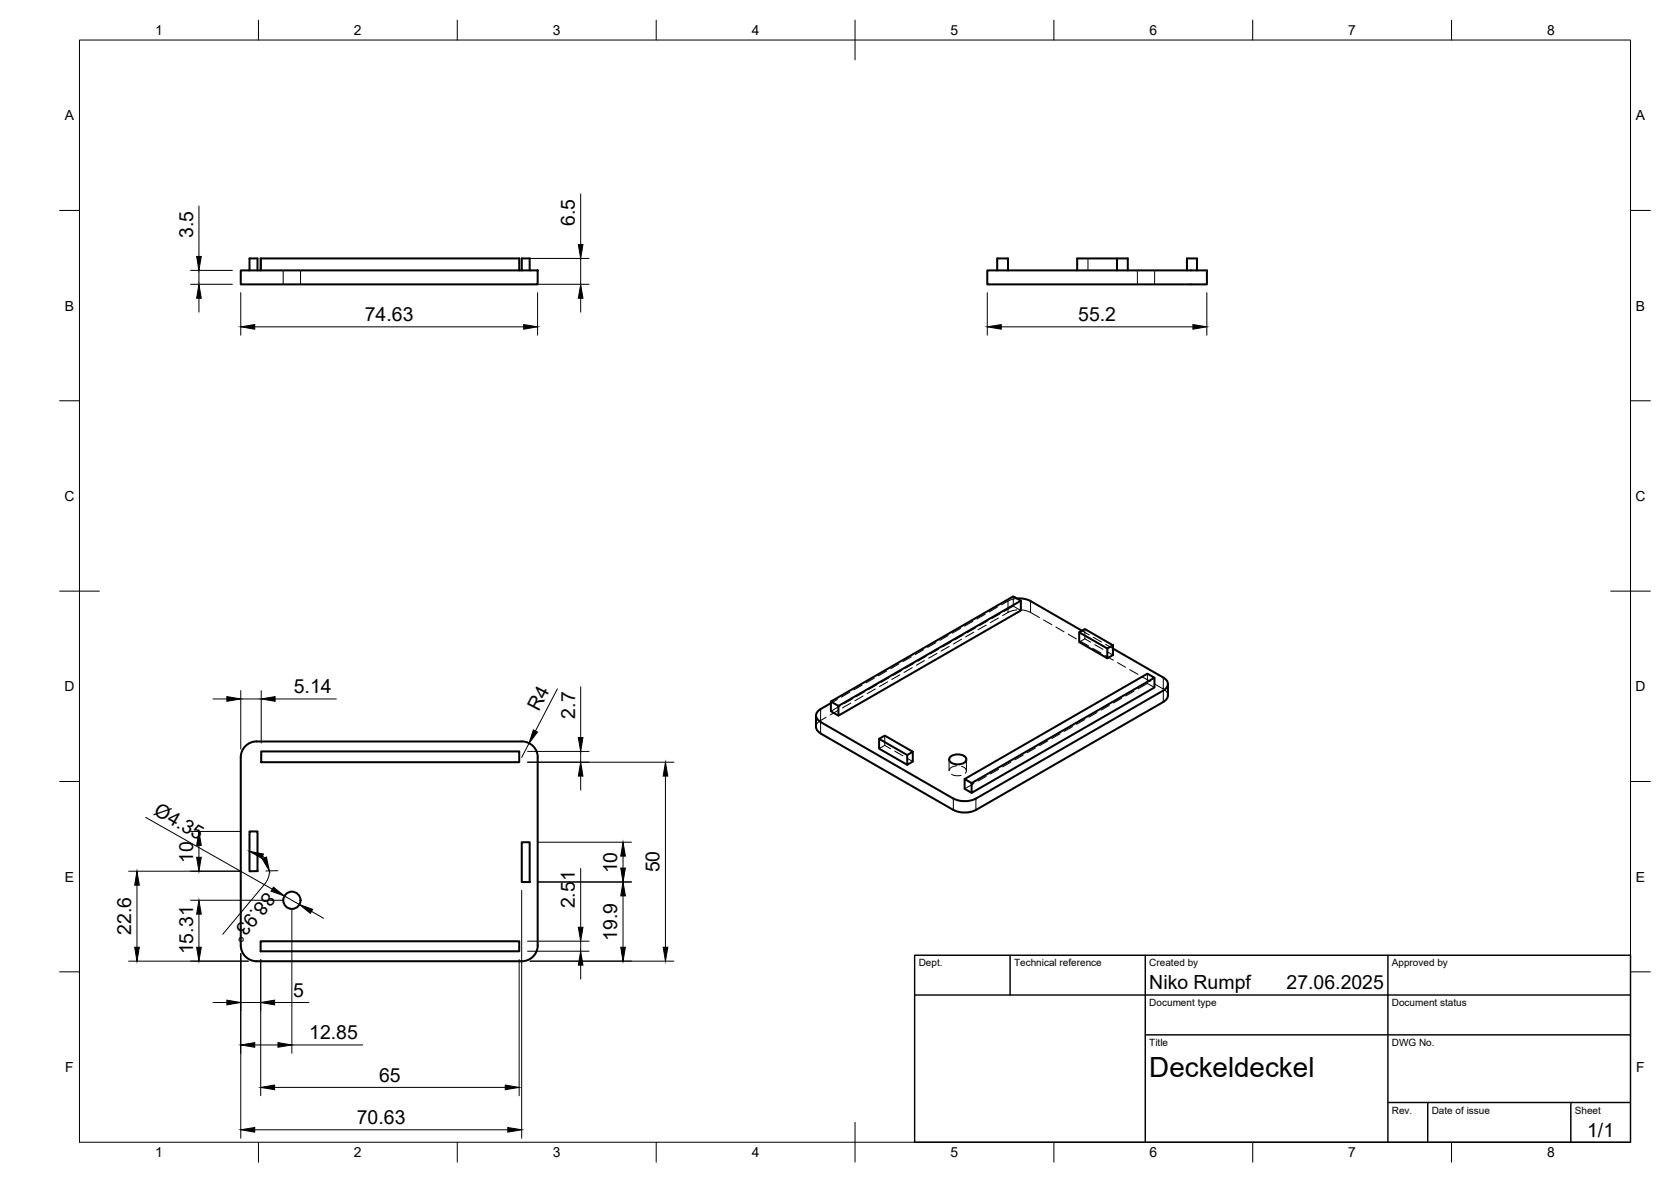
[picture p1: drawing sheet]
<svg xmlns="http://www.w3.org/2000/svg" width="420mm" height="297mm" viewBox="0 0 420 297" stroke-linecap="round" stroke-linejoin="round" font-family="sans-serif">
<!-- layer: Visible -->
<g fill="none" stroke="#000" stroke-width=".51">
<path d="M60.5 68h74.7v3.5h-74.7zM62.7 68v-3.1h2v3.1M65.5 68v-3.1h65.1v3.1M131.2 68v-3.1h2v3.1M248.2 68h55.3v3.5h-55.3zM250.7 68v-3.1h2.7v3.1M270.8 68v-3.1h12.8v3.1M280.9 64.9v3.1M298.4 68v-3.1h2.6v3.1M255.7 150.4l1.8 .1 1.6 .5 13 7.5M256.7 151v2.4l-45.9 26.4v-2.4M271.4 158.9l1.4-.8 7 4.1-1.4 .8z"/>
<path d="M271.4 158.9v2.5l7 4v-2.4M205.2 179.8v3.2l.4 .7 .8 .6M206.4 178.2a1.72 1.72 0 0 0-1.2 1.6 1.72 1.72 0 0 0 1.2 1.6M208.9 176.3l45.9-26.4 1.9 1.1-45.9 26.4zM208.9 176.3v2.4l1.9 1.1M208.9 176.7l-2.6 1.5M279.8 163l12.7 7.3a1.72 1.72 0 0 1 1.2 1.6 1.72 1.72 0 0 1-1.2 1.6M279.8 162.2v2.4l-1.4 .8M290.3 170.3v2.5l-46 26.4v-2.4M292.5 173.5l-47.1 27.2M293.7 171.9l-.1 3.2-.4 .7-.7 .6-47.1 27.1a6.3 6.3 0 0 1-5.7 0M61.7 187.5a3.9 3.9 0 0 1 2.8-1.2h66.7a4 4 0 0 1 4 4v47.2a4 4 0 0 1-4 4.1h-66.7a4 4 0 0 1-4-4.1v-47.2a4 4 0 0 1 1.2-2.8z"/>
<path d="M65.7 188.8h64.9v2.7h-64.9zM206.3 181.4l33.4 19.3M206.3 184.3l33.4 19.2M221 185.7l1.5-.8 7 4-1.4 .8zM221 185.7v2.4l7.1 4.1v-2.5M229.5 188.9v2.5l-1.4 .8M238.9 190.3a2.84 2.84 0 0 1 4.1 .3 1.77 1.77 0 0 1-2.2 1.5 1.77 1.77 0 0 1-2.1-1.5zM242.5 195.8l46-26.5 1.8 1-46 26.5zM242.5 195.8v2.4l1.8 1M62.7 208.9h2v10l-2 .1zM131.2 211.7h2v10h-2zM239.7 200.7a6.3 6.3 0 0 0 5.7 0"/>
<path d="M65.5 236.5h65.1v2.6h-65.1z"/>
<circle cx="73.4" cy="226.2" r="2.17"/>
</g>
<!-- layer: Hidden -->
<g fill="none" stroke="#000" stroke-width=".25">
<path d="M65.7 64.9v3.1M71.2 68v3.5M75.6 68v3.5M273.6 64.9v3.1M280.8 64.9v3.1M286 68v3.5M290.3 68v3.5M238.4 159.7l-2.1 1.2M241.5 157.9l-2.1 1.2M242.2 159.6l-2.1 1.2M244.6 156.2l-2.1 1.1M244.9 158.9l-2.1 1.1"/>
<path d="M245.3 157.8l-2.1 1.2M247.7 154.4l-2.1 1.2M248 157.1l-2.1 1.2M248.3 156l-2 1.2M250.8 152.6l-2.1 1.2M251.1 155.3l-2.1 1.2M251.5 154.2l-2.1 1.2M254.8 149.9v2.4l1.9 1.1M254.8 152.3l-2.3 1.4M255.7 150.4l-1.4 .3-2.5 1.3M255.7 153.3l-1.8 .4-1.8 1M256.9 153.3l1.8 .4 2.7 1.5"/>
<path d="M262.4 155.8l2.1 1.2M265.5 157.6l2 1.2M268.6 159.4l2 1.2M272.1 158.5l1.8 1.1M272.8 158.1v2.4M210.5 175.8l-1.6 .9M210.8 178.5l-2.1 1.2M211.2 177.4l-2.3 1.3M213.6 174l-2 1.2M213.9 176.7l-2.1 1.2M214.3 175.6l-2.1 1.2M216.7 172.2l-2 1.2"/>
<path d="M217 174.9l-2.1 1.2M217.4 173.8l-2.1 1.3M219.8 170.4l-2 1.2M220.1 173.1l-2.1 1.2M220.5 172.1l-2.1 1.2M222.9 168.6l-2 1.2M223.2 171.4l-2.1 1.1M223.6 170.3l-2.1 1.2M226 166.8l-2 1.2M226.3 169.6l-2.1 1.2M226.7 168.5l-2.1 1.2M229.1 165.1l-2 1.2"/>
<path d="M229.4 167.8l-2.1 1.2M229.8 166.7l-2.1 1.2M232.2 163.3l-2.1 1.2M232.5 166l-2.1 1.2M232.9 164.9l-2.1 1.2M235.3 161.5l-2 1.2M235.6 164.2l-2.1 1.2M236 163.2l-2.1 1.1M238.7 162.4l-2.1 1.2M239.1 161.4l-2.1 1.2M241.8 160.6l-2.1 1.2M271.7 161.1l2 1.2"/>
<path d="M272.8 160.5l1.4 .9M272.8 160.5l-1.4 .9M274.8 162.9l2 1.2M274.9 160.2l2.1 1.1M275.3 162l2 1.2M275.8 179.1l-2 1.1M277.9 164.7l2 1.2M278 161.9l1.8 1.1M278.4 163.8l1.4 .8M278.9 177.3l-2 1.2M281 166.5l2 1.2M282 175.5l-2 1.2"/>
<path d="M284.1 168.3l2 1.2M285.1 173.7l-2 1.2M287.1 170.1l2.1 1.1M288.5 169.3v2.5l1.8 1M288.5 171.8l-2.3 1.3M290.3 171.9l2.8 1.7 .4 .6 .2 .6M207.7 180.3l-2 1.2-.4 .6-.1 .6M222.5 187.3l1.4 .9M222.5 184.9v2.4M222.5 187.3l-1.5 .8M225 188.8l2 1.1M228 190.5l1.5 .9"/>
<path d="M238.6 190.8v2.9M239.3 194.6l1 .3h1.3M240.6 192.5a1.81 1.81 0 0 0-1.9 1.1M241.8 192.6a1.08 1.08 0 0 1 1 .5 1.08 1.08 0 0 1-.1 1.2M243 190.8v2.9M244.9 196.9l-2.4 1.3M248 195.1l-2.1 1.2M251.1 193.3l-2.1 1.2M254.2 191.5l-2.1 1.2M257.3 189.7l-2.1 1.2M260.4 188l-2.1 1.2M263.5 186.2l-2.1 1.2"/>
<path d="M266.6 184.4l-2.1 1.2M269.7 182.6l-2.1 1.2M272.8 180.8l-2.1 1.2"/>
</g>
<!-- layer: Visible Narrow -->
<path d="M292.5 173.5v2.9M206.3 181.4v2.9M239.7 200.7v2.8M245.4 200.7v2.8" fill="none" stroke="#000" stroke-width=".25"/>
<!-- layer: Hidden Narrow -->
<path d="M253.4 151.1v2.8M259.1 151.1v2.8M206.3 178.2v2.9M292.5 170.3v2.9" fill="none" stroke="#000" stroke-width=".25"/>
<!-- layer: BORDER -->
<g fill="none" stroke="#000" stroke-width=".25">
<path d="M20 10.1h390v276.9h-390zM65 5.1v5M115 5.1v5M165 5.1v5M215 5.1v10M265 5.1v5M315 5.1v5M365 5.1v5M15 52.9h5M410 52.9h5M15 100.7h5M410 100.7h5"/>
<path d="M15 148.6h10M405 148.6h10M15 196.4h5M410 196.4h5M15 244.2h5M410 244.2h5M65 287v5M115 287v5M165 287v5M215 282.1v9.9M265 287v5M315 287v5"/>
<path d="M365 287v5"/>
</g>
<!-- layer: TITLEBLOCK -->
<path d="M230 240.1h180v46.9h-180zM230 250h180M254 240.1v9.9M288 240.1v46.9M349 240.1v46.9M288 260.1h122M349 277.1h61M359 277.1v9.9M395 277.1v9.9" fill="none" stroke="#000" stroke-width=".36"/>
<!-- layer: FD_Dimensions -->
<g fill="none" stroke="#000" stroke-width=".25">
<path d="M50 51.8v12.6M146 48.7v12.8M47.9 71.4h10.5M47.9 68h10.5M50 68v3.4M50 75v3.5M60.5 73.5v10.7M133.3 71.4h14.8M133.3 64.9h14.8M135.2 73.5v10.7M146 64.9v6.5M146 75v3.5"/>
<path d="M248.2 73.5v10.7M303.4 73.5v10.7M64.1 82.1h67.6M251.8 82.1h48.2M53.6 175.6h3.4M60.5 173.6v14.6M60.5 175.6h5.2M65.7 173.6v13.1M69.2 175.6h15.4M140.1 173.1l-5.5 10.6M146 172.6v12.7M132.7 191.5h36.7"/>
<path d="M132.7 188.8h15.4M133 186.8l-1.8 3.5M146 188.8v2.7M146 195v3.6M167.3 195v43M32.3 218.9h28.3M36.6 205.4l31.9 18M47.9 208.9h12.7M50 212.4v3M66 215.1l.5 .5M67.8 218.8l-.2 1.2-.7 1.7-10.9 13.1M69.8 218.8l-3 .1"/>
<path d="M135.3 211.7h23.5M146 218.3v14.7M156.7 215.1v3.1M34.4 222.4v15.6M47.9 226.2h23.4M50 229.7v8.3M60.5 239.6v46.4M71.5 225.2l3.8 2.1M73.4 228.3v36.4M78.3 229l3.1 1.8M131.2 223.7v62.3M132.7 239h15.4"/>
<path d="M132.7 236.5h15.4M135.3 221.6h23.5M146 236.5v2.5M156.7 225.1v12.9M32.3 241.5h30.1M53.6 251.9h3.4M60.5 251.9h5.1M65.6 241.1v34.3M69 251.9h8.7M130.5 241.1v34.3M133.3 241.5h36.1M146 242.5v3.5"/>
<path d="M64.1 262.6h5.8M69 273.3h58M73.4 262.6h17.8M64.1 283.9h63.6"/>
</g>
<g fill="#000" stroke="#000" stroke-width=".25">
<path d="M50 71.4l.6 3.6h-1.2zM49.4 64.4h1.2l-.6 3.6zM146 71.4l.6 3.6h-1.2zM145.4 61.5h1.2l-.6 3.4zM60.5 82.1l3.6-.5v1.1zM131.7 81.6l3.5 .5-3.5 .6zM248.2 82.1l3.6-.5v1.1zM300 81.6l3.4 .5-3.4 .6zM57 175.1l3.5 .5-3.5 .6zM65.7 175.6l3.5-.5v1.1zM134.1 183.4l1 .6-2.1 2.8zM146 191.5l.6 3.5h-1.2z"/>
<path d="M145.4 185.3h1.2l-.6 3.5zM167.3 191.5l.6 3.5h-1.1zM49.4 215.4h1.2l-.6 3.5zM50 208.9l.6 3.5h-1.2zM62.7 213.9l3.5 .7-.4 1.1zM65.9 215.8l1.1-.4 .7 3.4zM156.1 218.2h1.1l-.5 3.4zM156.7 211.7l.5 3.4h-1.1zM33.9 238h1.1l-.6 3.5zM34.4 218.9l.6 3.5h-1.1zM49.4 238h1.2l-.6 3.5zM50 226.2l.6 3.5h-1.2z"/>
<path d="M68.7 222.9l2.8 2.3-3.3-1.2zM75.3 227.3l3.3 1.2-.6 1zM145.4 233h1.2l-.6 3.5zM156.1 238h1.1l-.5 3.5zM156.7 221.6l.5 3.5h-1.1zM166.8 238h1.1l-.6 3.5zM57 251.3l3.5 .6-3.5 .6zM65.6 251.9l3.4-.6v1.2zM146 239l.6 3.5h-1.2zM60.5 262.6l3.6-.6v1.2zM65.6 273.3l3.4-.6v1.1zM69.9 262l3.5 .6-3.5 .6z"/>
<path d="M127 272.7l3.5 .6-3.5 .5zM60.5 283.9l3.6-.6v1.2zM127.7 283.3l3.5 .6-3.5 .6z"/>
</g>
<text font-size="7" x="289" y="270.6">Deckeldeckel</text>
<g font-size="4.9">
<text x="48.6" y="59.8" transform="rotate(-90 48.6 59.8)">3.5</text>
<text x="144.5" y="56.7" transform="rotate(-90 144.5 56.7)">6.5</text>
<text x="91.7" y="80.7">74.63</text>
<text x="271.1" y="80.7">55.2</text>
<text x="73.9" y="174.2">5.14</text>
<text x="135.5" y="179" transform="rotate(-63 135.5 179)">R4</text>
<text x="144.6" y="180.6" transform="rotate(-90 144.6 180.6)">2.7</text>
<text x="38.4" y="204.6" transform="rotate(30 38.4 204.6)">Ø4.35</text>
<text x="48.6" y="216.8" transform="rotate(-90 48.6 216.8)">10</text>
<text x="155.2" y="219.5" transform="rotate(-90 155.2 219.5)">10</text>
<text x="165.9" y="219.3" transform="rotate(-90 165.9 219.3)">50</text>
<text x="66.9" y="224" transform="rotate(130 66.9 224)">88.93°</text>
<text x="144.5" y="228.3" transform="rotate(-90 144.5 228.3)">2.51</text>
<text x="33" y="235" transform="rotate(-90 33 235)">22.6</text>
<text x="48.6" y="239.8" transform="rotate(-90 48.6 239.8)">15.31</text>
<text x="155.2" y="236.5" transform="rotate(-90 155.2 236.5)">19.9</text>
<text x="73.7" y="250.5">5</text>
<text x="289" y="248.5">Niko Rumpf</text>
<text x="323.5" y="248.5">27.06.2025</text>
<text x="77.8" y="261.1">12.85</text>
<text x="95.3" y="271.8">65</text>
<text x="89.7" y="282.5">70.63</text>
<text x="399.1" y="285.7">1/1</text>
</g>
<g font-size="3.5">
<text x="39" y="8.8">1</text>
<text x="89" y="8.8">2</text>
<text x="139" y="8.8">3</text>
<text x="189" y="8.8">4</text>
<text x="239" y="8.8">5</text>
<text x="289" y="8.8">6</text>
<text x="339" y="8.8">7</text>
<text x="389" y="8.8">8</text>
<text x="16.3" y="30.2">A</text>
<text x="411.3" y="30.2">A</text>
<text x="16.3" y="78">B</text>
<text x="411.3" y="78">B</text>
<text x="16.2" y="125.9">C</text>
<text x="411.2" y="125.9">C</text>
<text x="16.2" y="173.7">D</text>
<text x="411.2" y="173.7">D</text>
<text x="16.3" y="221.6">E</text>
<text x="411.3" y="221.6">E</text>
<text x="16.4" y="269.4">F</text>
<text x="411.4" y="269.4">F</text>
<text x="39" y="290.8">1</text>
<text x="89" y="290.8">2</text>
<text x="139" y="290.8">3</text>
<text x="189" y="290.8">4</text>
<text x="239" y="290.8">5</text>
<text x="289" y="290.8">6</text>
<text x="339" y="290.8">7</text>
<text x="389" y="290.8">8</text>
</g>
<g font-size="2.5">
<text x="231" y="242.9">Dept.</text>
<text x="255" y="242.9">Technical reference</text>
<text x="289" y="242.9">Created by</text>
<text x="350" y="242.9">Approved by</text>
<text x="289" y="252.8">Document type</text>
<text x="350" y="252.8">Document status</text>
<text x="289" y="262.9">Title</text>
<text x="350" y="262.9">DWG No.</text>
<text x="350" y="279.9">Rev.</text>
<text x="360" y="279.9">Date of issue</text>
<text x="396" y="279.9">Sheet</text>
</g>
</svg>
